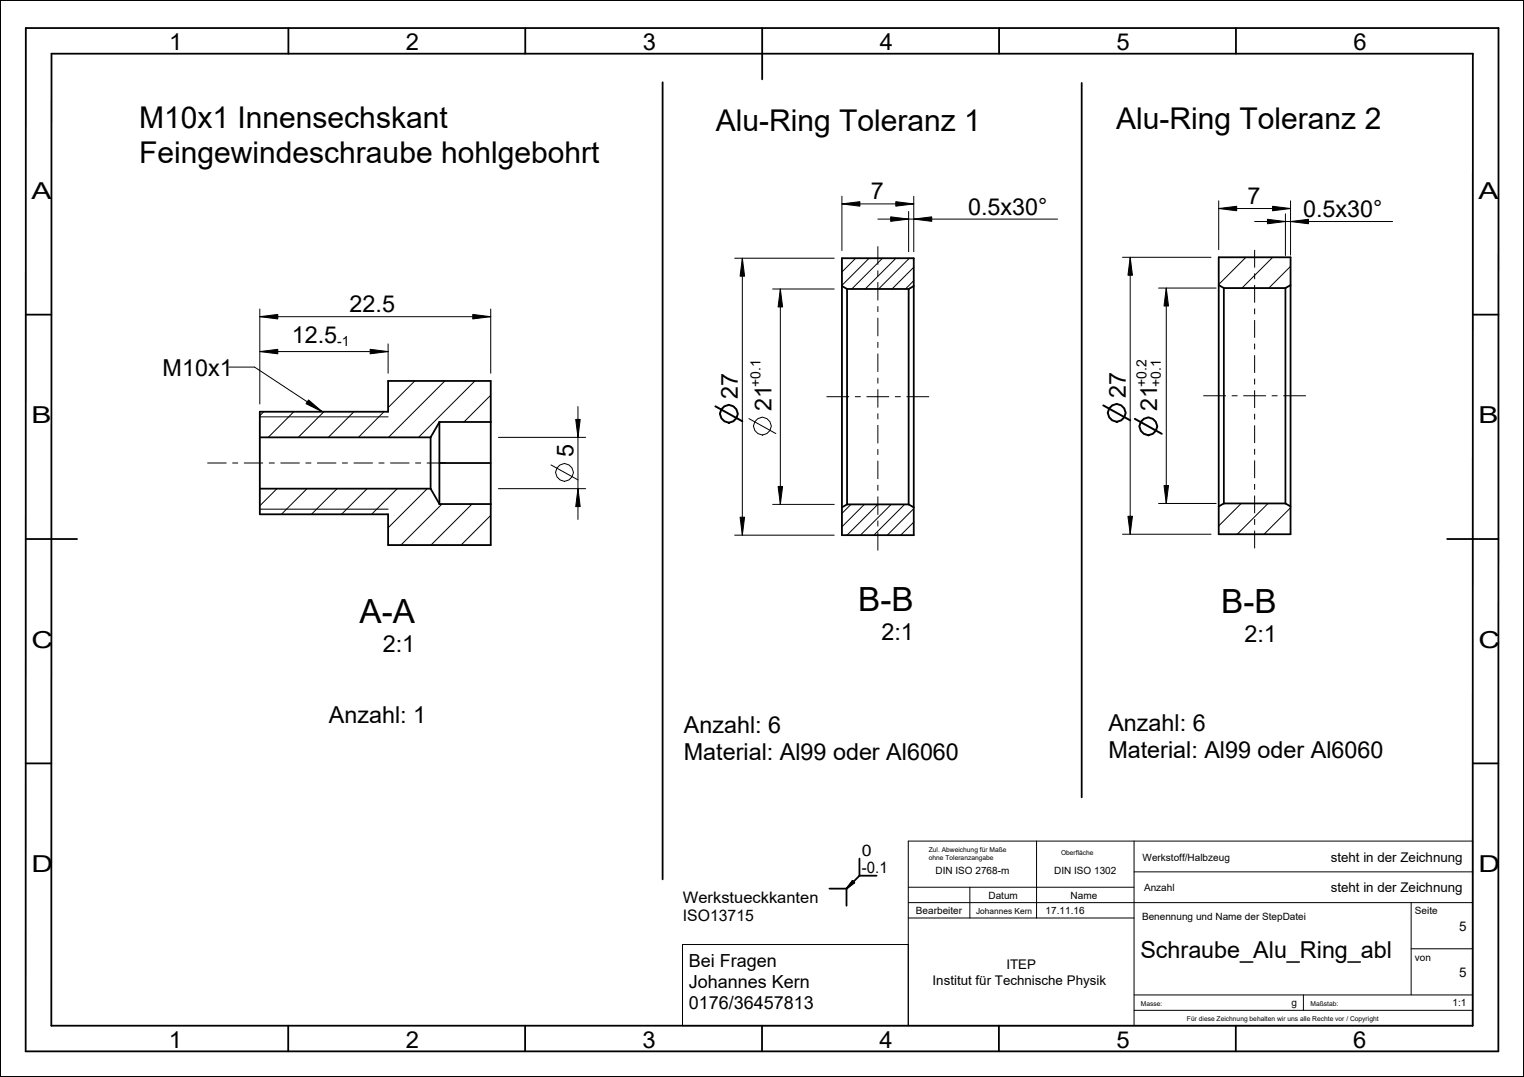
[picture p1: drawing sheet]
<svg xmlns="http://www.w3.org/2000/svg" width="297mm" height="210mm" viewBox="0 0 297 210" stroke-linecap="round" stroke-linejoin="round" font-family="sans-serif">
<g fill="none" stroke="#000" stroke-width=".19">
<path d="M164.1 50.4h.1M166.8 50.4l-2.7 2.6M169.4 50.4l-5.3 5.2M172 50.4l-6 6M174.6 50.4l-6 6M177.2 50.4l-6 6M178.1 52.1l-4.3 4.3M178.1 54.7l-1.6 1.7M237.6 50.2h-.1M242.8 50.2l-5.3 5.3M248 50.2l-6 6M251.5 51.9l-4.2 4.3"/>
<path d="M80.8 74.3l-5.2 5.2M86.7 74.3l-11 11M92.6 74.3l-11 11M95.6 77.1l-5.2 5.2M50.6 99.3h25M50.6 81.3h25M51.4 80.3l-.8 .8M54 95.3l-3.4 3.3M57.3 80.3l-5 5M59.8 95.3l-5 5M63.1 80.3l-5 5M65.7 95.3l-5 5"/>
<path d="M69 80.3l-5 5M71.6 95.3l-5 5M74.8 80.3l-5 5M77.4 95.3l-5 5M83.3 95.3l-7.7 7.6M86.1 98.3l-8 8M92 98.3l-8 8M165.8 98.4l-1.7 1.7M168.5 98.4l-4.4 4.3M171.1 98.4l-6 6M173.7 98.4l-6 6M176.3 98.4l-6 6"/>
<path d="M178.1 99.2l-5.2 5.2M241.9 98.2l-4.4 4.3M247.1 98.2l-6 6M251.5 99l-5.2 5.2M95.6 100.5l-5.8 5.8M178.1 101.8l-2.6 2.6"/>
</g>
<g fill="none" stroke="#000" stroke-width=".35">
<path d="M0 0h297v210h-297zM164.1 50.4h14v54h-14zM164.1 55.8l1 .6M165.1 56.4v42M165.1 56.4h12M177.1 56.4v42M178.1 55.8l-1 .6M237.5 50.2h14v54h-14zM237.5 55.6l1 .6M238.5 56.2v42M238.5 56.2h12M250.5 56.2v42"/>
<path d="M251.5 55.6l-1 .6M50.6 95.3h33.3M50.6 85.3h33.3M83.9 95.3l1.7 3M83.9 85.3v10M85.6 82.3h10v-8h-20v6h-25v20h25v6h20v-8h-10M85.6 82.3l-1.7 3M85.6 82.3v16M165.1 98.4h12M165.1 98.4l-1 .5M177.1 98.4l1 .5M238.5 98.2h12"/>
<path d="M238.5 98.2l-1 .5M250.5 98.2l1 .5"/>
</g>
<!-- layer: 0 -->
<path d="M166.1 171.8l.4 .3-1.5 1.2z" fill="#000"/>
<g fill="none" stroke="#000" stroke-width=".19">
<path d="M166.1 171.8l.4 .3-1.5 1.2zM177 173h44M177 176h110M177 179h44M189 173v6M202 164v15M221 170h66M221 164v36M275 176v18M177 184.2h-44v15.8h154v-36h-110v36M221 194h66M221 197h66"/>
<path d="M254 194v3M275 185h12"/>
</g>
<g fill="none" stroke="#000" stroke-width=".35">
<path d="M0 0h297v210h-297zM5 5.5h287v199.5h-287zM10 10.5h277v189.5h-277zM56.2 5.5v5M102.4 5.5v5M148.5 5.5v10M194.7 5.5v5M240.9 5.5v5M5 61.3h5M287 61.3h5M5 105.1h10M282 105.1h10"/>
<path d="M5 148.8h5M287 148.8h5M161.6 173.3h3.4M165 173.3v3.3M166.1 171.8l.4 .3-1.5 1.2zM167.5 170.8h3.3M167.5 167.4v3.4M167.5 170.8l-2.5 2.5M56.2 200v5M102.3 200v5M148.5 200v5M194.7 200v5"/>
<path d="M240.8 200v5M297 210h.1"/>
</g>
<!-- layer: 02_ALL_AXES -->
<g fill="none" stroke="#000" stroke-width=".19">
<path d="M171.1 48v3.6M171.1 52.7v1.2M171.1 55v3.6M171.1 59.7v1.1M244.5 48.7v3.5M244.5 53.3v1.1M244.5 55.6v3.4M161.1 77.4h4.4M166.6 77.4h1.1M168.9 77.4h4.4M171.1 62v3.5M171.1 66.7v1.1"/>
<path d="M171.1 68.9v3.6M171.1 73.6v1.2M171.1 75.9v3.6M174.4 77.4h1.1M176.7 77.4h4.4M234.5 77.2h4.4M240 77.2h1.2M242.3 77.2h4.4M244.5 60.2v1.1M244.5 62.4v3.5M244.5 67v1.1M244.5 69.3v3.4"/>
<path d="M244.5 73.8v1.2M244.5 76.1v3.4M247.8 77.2h1.2M250.1 77.2h4.4M40.4 90.3h3.7M45.3 90.3h1.1M47.5 90.3h3.8M52.4 90.3h1.1M54.7 90.3h3.7M59.5 90.3h1.2M61.8 90.3h3.7M66.7 90.3h1.1"/>
<path d="M68.9 90.3h3.8M73.8 90.3h1.1M76 90.3h3.8M80.9 90.3h1.1M83.2 90.3h3.7M171.1 80.6v1.1M171.1 82.9v3.5M171.1 87.6v1.1M171.1 89.8v3.6M171.1 94.5v1.2M171.1 96.8v3.6M244.5 80.7v1.1"/>
<path d="M244.5 82.9v3.5M244.5 87.5v1.1M244.5 89.8v3.4M244.5 94.4v1.1M244.5 96.6v3.5M171.1 101.5v1.1M171.1 103.8v3.6M244.5 101.2v1.1M244.5 103.5v3.4"/>
</g>
<!-- layer: 20_ALL_FEATURES -->
<path d="M85.6 90.3h10M95.6 82.3v16" fill="none" stroke="#000" stroke-width=".35"/>
<!-- layer: 50_ALL_DETAILS -->
<path d="M60.1 78l2.7 2.3-3.2-1.6z" fill="#000"/>
<path d="M44.6 71.6h5l13.2 8.7M60.1 78l2.7 2.3-3.2-1.6z" fill="none" stroke="#000" stroke-width=".19"/>
<path d="M129.1 16v155.5M210.8 16.2v139.3" fill="none" stroke="#000" stroke-width=".35"/>
<!-- layer: 51_ALL_DIMS -->
<g fill="#000">
<path d="M164.1 39.8l3.5-.5v.9zM174.6 39.3l3.5 .5-3.5 .4zM144.7 50.4l.4 3.5h-.9zM152.1 56.4l.4 3.5h-.9zM173.6 42.3l3.5 .4-3.5 .5zM178.1 42.7l3.5-.4v.9zM220.3 50.2l.4 3.5h-.9zM227.3 56.2l.4 3.5h-.9zM237.5 40.7l3.5-.5v.9zM247 42.8l3.5 .4-3.5 .4zM248 40.2l3.5 .5-3.5 .4zM251.5 43.2l3.5-.4v.8z"/>
<path d="M50.6 61.8l3.5-.5v.9zM50.6 68.6l3.5-.5v.9zM72.1 68.1l3.5 .5-3.5 .4zM92.1 61.3l3.5 .5-3.5 .4zM112.2 81.8h.9l-.5 3.5zM112.6 95.3l.5 3.5h-.9zM151.6 94.9h.9l-.4 3.5zM226.8 94.7h.9l-.4 3.5zM144.2 100.9h.9l-.4 3.5zM219.8 100.7h.9l-.4 3.5z"/>
</g>
<g fill="none" stroke="#000" stroke-width=".19">
<path d="M164.1 39.8l3.5-.5v.9zM164.1 38.3v10.6M164.1 39.8h14M174.6 39.3l3.5 .5-3.5 .4zM178.1 38.3v10.8M237.5 39.2v9.5M251.5 39.2v10.5M143.2 50.4h19.4M144.7 50.4l.4 3.5h-.9zM144.7 50.4v54M150.6 56.4h12M152.1 56.4l.4 3.5h-.9z"/>
<path d="M152.1 56.4v42M171.1 42.7h35M173.6 42.3l3.5 .4-3.5 .5zM177.1 41.2v7.9M178.1 42.7l3.5-.4v.9zM218.8 50.2h17.2M220.3 50.2l.4 3.5h-.9zM220.3 50.2v54M225.8 56.2h11.2M227.3 56.2l.4 3.5h-.9zM227.3 56.2v42M237.5 40.7l3.5-.5v.9z"/>
<path d="M237.5 40.7h14M244.5 43.2h26.9M247 42.8l3.5 .4-3.5 .4zM248 40.2l3.5 .5-3.5 .4zM250.5 41.7v8.1M251.5 43.2l3.5-.4v.8zM50.6 61.8l3.5-.5v.9zM50.6 68.6l3.5-.5v.9zM50.6 60.3v18.5M50.6 68.6h25M50.6 61.8h45M72.1 68.1l3.5 .5-3.5 .4z"/>
<path d="M75.6 67.1v5.7M92.1 61.3l3.5 .5-3.5 .4zM95.6 60.3v12.5M112.6 79.3v22M97.1 95.3h17M97.1 85.3h17M107.4 90.7l5.2 2.9M112.2 81.8h.9l-.5 3.5zM112.6 95.3l.5 3.5h-.9zM146 81.6l5.2 2.9M150.6 98.4h12M151.6 94.9h.9l-.4 3.5z"/>
<path d="M225.8 98.2h11.2M226.8 94.7h.9l-.4 3.5zM143.2 104.4h19.4M144.2 100.9h.9l-.4 3.5zM218.8 104.2h17.2M219.8 100.7h.9l-.4 3.5z"/>
<circle cx="110" cy="92.1" r="1.72"/>
<circle cx="148.6" cy="83.1" r="1.72"/>
</g>
<g fill="none" stroke="#000" stroke-width=".38">
<path d="M139.4 79.2l5.3 2.9M215 79l5.3 3M221.2 81.7l5.2 2.9"/>
<circle cx="142" cy="80.7" r="1.72"/>
<circle cx="217.6" cy="80.5" r="1.72"/>
<circle cx="223.8" cy="83.2" r="1.72"/>
</g>
<g font-size="6.5">
<text x="167.3" y="119.2">B-B</text>
<text x="238" y="119.6">B-B</text>
<text x="70.1" y="121.5">A-A</text>
</g>
<g font-size="5.8">
<text x="27.1" y="25">M10x1 Innensechskant</text>
<text x="139.5" y="25.5">Alu-Ring Toleranz 1</text>
<text x="217.5" y="25.1">Alu-Ring Toleranz 2</text>
<text x="27.1" y="31.8">Feingewindeschraube hohlgebohrt</text>
</g>
<g font-size="4.6">
<text x="32.9" y="9.8">1</text>
<text x="79.1" y="9.8">2</text>
<text x="125.3" y="9.8">3</text>
<text x="171.4" y="9.8">4</text>
<text x="217.6" y="9.8">5</text>
<text x="263.8" y="9.8">6</text>
<text x="6.1" y="38.8">A</text>
<text x="169.7" y="38.9">7</text>
<text x="188.7" y="41.8">0.5x30°</text>
<text x="243.1" y="39.8">7</text>
<text x="288.1" y="38.8">A</text>
<text x="253.9" y="42.3">0.5x30°</text>
<text x="68.1" y="60.9">22.5</text>
<text x="56.9" y="66.8">12.5</text>
<text x="31.7" y="73.3">M10x1</text>
<text x="143.8" y="77.8" transform="rotate(-90 143.8 77.8)">27</text>
<text x="219.4" y="77.6" transform="rotate(-90 219.4 77.6)">27</text>
<text x="6.1" y="82.5">B</text>
<text x="150.3" y="80.2" transform="rotate(-90 150.3 80.2)">21</text>
<text x="225.5" y="80.2" transform="rotate(-90 225.5 80.2)">21</text>
<text x="288.1" y="82.5">B</text>
<text x="111.8" y="89.2" transform="rotate(-90 111.8 89.2)">5</text>
<text x="171.8" y="124.8">2:1</text>
<text x="242.5" y="125.2">2:1</text>
<text x="6.1" y="126.3">C</text>
<text x="74.6" y="127.1">2:1</text>
<text x="288.1" y="126.3">C</text>
<text x="64.1" y="141">Anzahl: 1</text>
<text x="133.3" y="142.9">Anzahl: 6</text>
<text x="216" y="142.6">Anzahl: 6</text>
<text x="133.3" y="148.1">Material: Al99 oder Al6060</text>
<text x="216" y="147.9">Material: Al99 oder Al6060</text>
<text x="6.1" y="170">D</text>
<text x="288.1" y="170">D</text>
<text x="222.2" y="186.8">Schraube_Alu_Ring_abl</text>
<text x="32.9" y="204.3">1</text>
<text x="79.1" y="204.3">2</text>
<text x="125.2" y="204.3">3</text>
<text x="171.4" y="204.3">4</text>
<text x="217.6" y="204.3">5</text>
<text x="263.7" y="204.3">6</text>
</g>
<g font-size="3.5">
<text x="134.2" y="188.6">Bei Fragen</text>
<text x="134.2" y="192.7">Johannes Kern</text>
<text x="134.2" y="196.7">0176/36457813</text>
</g>
<g font-size="3.1">
<text x="168" y="166.9">0</text>
<text x="168" y="170.3">-0.1</text>
<text x="133.1" y="176">Werkstueckkanten</text>
<text x="133.1" y="179.6">ISO13715</text>
</g>
<g font-size="2.7">
<text x="65.7" y="67.5">-1</text>
<text x="148.2" y="75.4" transform="rotate(-90 148.2 75.4)">+0.1</text>
<text x="223.4" y="75.5" transform="rotate(-90 223.4 75.5)">+0.2</text>
<text x="226.2" y="75.5" transform="rotate(-90 226.2 75.5)">+0.1</text>
</g>
<g font-size="2.6">
<text x="259.3" y="168">steht in der Zeichnung</text>
<text x="259.3" y="174">steht in der Zeichnung</text>
<text x="284.3" y="181.5">5</text>
<text x="196.1" y="189">ITEP</text>
<text x="284.3" y="190.5">5</text>
<text x="181.7" y="192">Institut für Technische Physik</text>
</g>
<g font-size="2">
<text x="222.7" y="167.8">Werkstoff/Halbzeug</text>
<text x="182.3" y="170.4">DIN ISO 2768-m</text>
<text x="205.4" y="170.4">DIN ISO 1302</text>
<text x="223" y="173.8">Anzahl</text>
<text x="178.5" y="178.3">Bearbeiter</text>
<text x="192.6" y="175.3">Datum</text>
<text x="203.8" y="178.3">17.11.16</text>
<text x="208.6" y="175.3">Name</text>
<text x="222.6" y="179.4">Benennung und Name der StepDatei</text>
<text x="275.8" y="178.3">Seite</text>
<text x="275.7" y="187.4">von</text>
<text x="251.7" y="196.3">g</text>
<text x="283.1" y="196.3">1:1</text>
</g>
<text font-size="1.6" x="190.2" y="178.1">Johannes Kern</text>
<g font-size="1.3">
<text x="181" y="166.2">Zul. Abweichung für Maße</text>
<text x="181" y="167.7">ohne Toleranzangabe</text>
<text x="206.8" y="166.8">Oberfläche</text>
<text x="222.3" y="196.1">Masse:</text>
<text x="255.4" y="196.1">Maßstab:</text>
<text x="231.3" y="199">Für diese Zeichnung behalten wir uns alle Rechte vor / Copyright</text>
</g>
</svg>
